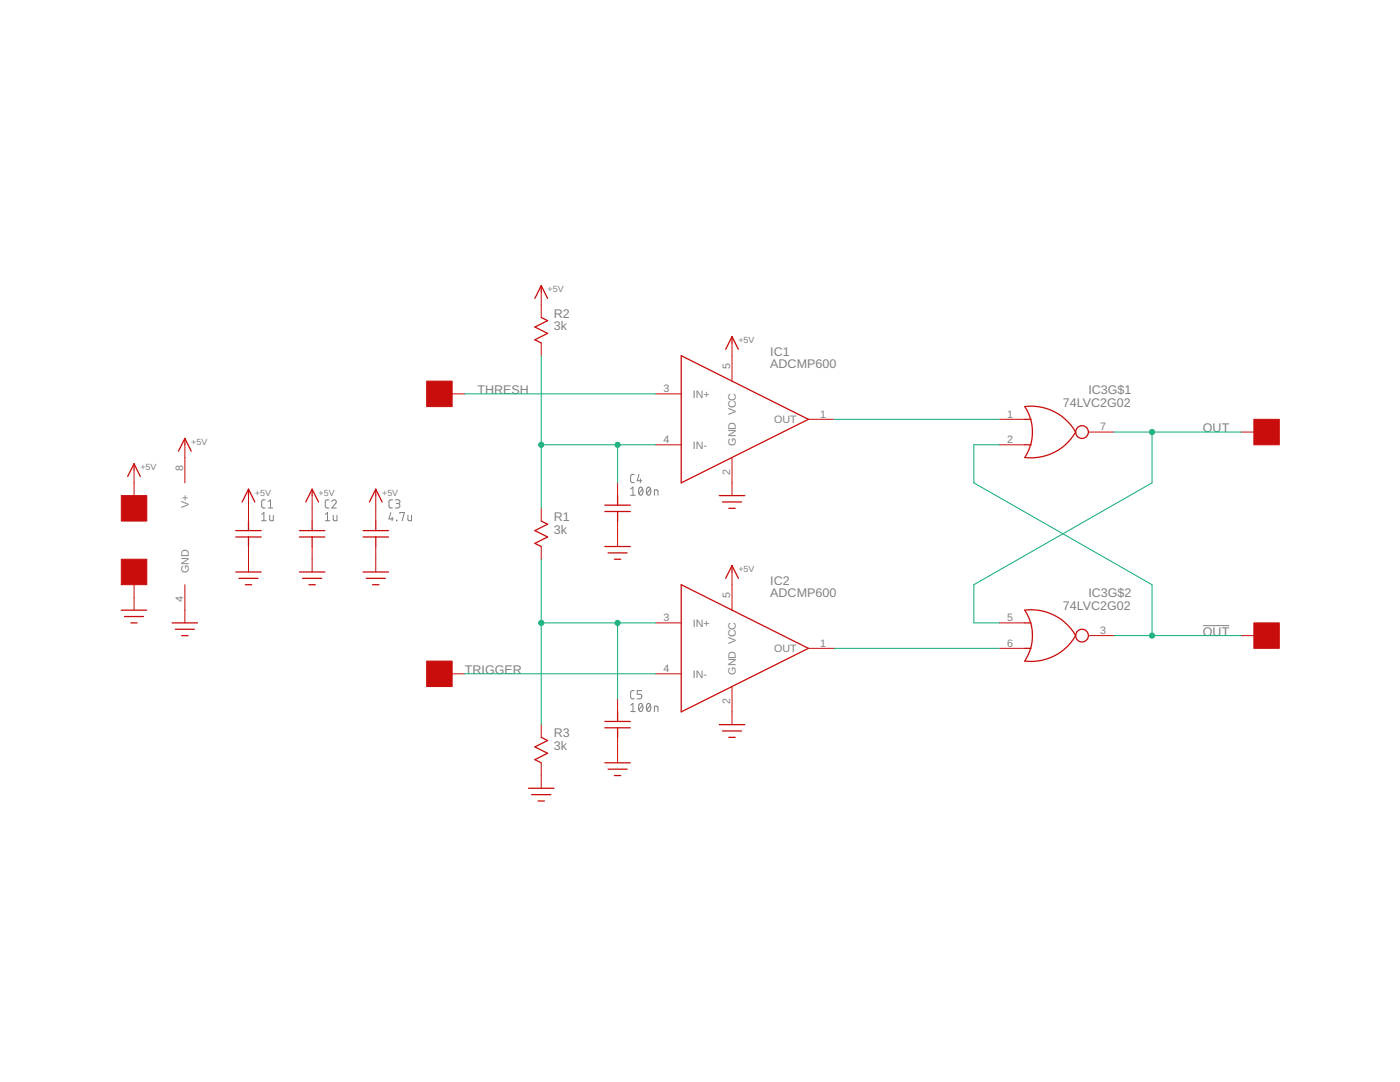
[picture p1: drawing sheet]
<svg xmlns="http://www.w3.org/2000/svg" width="279mm" height="216mm" viewBox="0 0 279 216" stroke-linecap="round" stroke-linejoin="round" font-family="sans-serif">
<g fill="none" stroke="#808080" stroke-width=".2">
<path d="M52.9 99.7l-.5 .1-.2 .3v1l.2 .2 .5 .1M65.6 99.7l-.5 .1-.2 .3v1l.2 .2 .5 .1M78.3 99.7l-.5 .1-.2 .3v1l.2 .2 .5 .1M78.9 99.7h.6a.36 .36 0 0 1 .3 .4 .36 .36 0 0 1-.3 .4h-.4M125.9 97.6l.4-.4v1.6M125.9 98.8h.9M126.6 94.7h-.5l-.2 .3 .1 1.2 .6 .1M127.5 94.7l-.3 1.2h.9M127.6 97.3l.3-.1a.95 .95 0 0 1 0 1.6 1.04 1.04 0 0 1-.3-1.5zM127.8 95.6v.7M128.2 97.6l-.7 .9M129.2 97.3l.2-.1a.95 .95 0 0 1 0 1.6 1.04 1.04 0 0 1-.2-1.5z"/>
<path d="M129.8 97.6l-.7 .9M130.6 98.8v-1.1l.7 .2v.9M52.2 102.6l.5-.3v1.6M52.2 103.9h.9M53.5 101.4h.9M53.5 100.1l.5-.4v1.7M53.8 102.8v.9l.3 .2h.4v-1.1M64.9 103.9h.9M64.9 102.6l.5-.3v1.6M66.2 100.1a.45 .45 0 0 1 .6-.4 .45 .45 0 0 1 .2 .8l-.8 .9h.9M66.5 102.8v.9l.3 .2h.4v-1.1M78 102.3l-.4 1.2h.9"/>
<path d="M78.3 103.2v.7M79.1 103.8l.1 .1zM79.4 100.5a.46 .46 0 0 1 .4 .4 .46 .46 0 0 1-.4 .5h-.5M79.8 102.4v-.1h.9l-.5 1.6M81.4 102.8v.9l.3 .2h.4v-1.1M126.6 137.8h-.5l-.2 .4 .1 1.1 .6 .1M128.1 137.8h-.9v.7h.5a.46 .46 0 0 1 .4 .5 .46 .46 0 0 1-.4 .4h-.5M240.1 124.8h5.2M125.9 140.7l.4-.3v1.6M125.9 142h.9M127.6 140.5l.3-.1a.95 .95 0 0 1 0 1.6 1.04 1.04 0 0 1-.3-1.5zM128.2 140.7l-.7 .9"/>
<path d="M129.2 140.5l.2-.1a.95 .95 0 0 1 0 1.6 1.04 1.04 0 0 1-.2-1.5zM129.8 140.7l-.7 .9M130.6 142v-1.1l.7 .1v1"/>
</g>
<g fill="none" stroke="#c90d0c" stroke-width=".2">
<path d="M108 58.3v5.1M87.7 78.6h5.1M108 68.4v2.6M130.9 78.6h5.1M146.1 68.4v7.7M26.8 93.8v7.6M36.9 88.8v7.6M49.6 98.9v5.1M62.3 98.9v5.1M75 98.9v5.1M123.3 96.4v2.5M130.9 88.8h5.1"/>
<path d="M146.1 91.3v7.6M161.3 83.7h5.1M199.4 88.8h5.1M199.4 83.7h5.1M217.2 86.2h5.1M247.7 86.2h5.1M26.8 114.1v7.7M36.9 116.7v7.6M49.6 109.1v5M62.3 109.1v5M75 109.1v5M108 101.4v2.6"/>
<path d="M108 109.1v2.5M123.3 104v5.1M146.1 114.1v7.7M87.7 134.5h5.1M123.3 139.5v2.5M130.9 124.3h5.1M130.9 134.5h5.1M146.1 137v7.6M161.3 129.4h5.1M199.4 124.3h5.1M199.4 129.4h5.1M217.2 126.8h5.1"/>
<path d="M247.7 126.8h5.1M108 144.6v2.5M108 152.2v5.1M123.3 147.1v5.1"/>
</g>
<g fill="none" stroke="#c90d0c" stroke-width=".25">
<path d="M108 57v1.3M108 57l-1.3 2.5M108 57l1.3 2.5M108 63.4l1.3 .6-2.6 1.3 2.6 1.2-2.6 1.3 1.3 .6M136 71l25.3 12.7-25.3 12.7zM146.1 67.2v1.2M146.1 67.2l-1.3 2.5M146.1 67.2l1.3 2.5M26.8 92.5v1.3M26.8 92.5l-1.3 2.6M26.8 92.5l1.2 2.6M36.9 87.5v1.3"/>
<path d="M36.9 87.5l-1.3 2.5M36.9 87.5l1.3 2.5M49.6 97.6v1.3M49.6 97.6l-1.3 2.6M49.6 97.6l1.3 2.6M62.3 97.6v1.3M62.3 97.6l-1.3 2.6M62.3 97.6l1.3 2.6M75 97.6v1.3M75 97.6l-1.3 2.6M75 97.6l1.3 2.6M123.3 98.9v1.9"/>
<path d="M143.6 98.9h5M204.5 81.1a10.2 10.2 0 0 1 10.2 5.1 10.3 10.3 0 0 1-10.2 5.1 9.2 9.2 0 0 0 0-10.2zM204.5 83.7h1.3M204.5 88.8h1.3M47.1 105.9h5M47.1 107.1h5M47.1 114.1h5M47.7 115.4h3.8M49 116.7h1.2M49.6 104v1.9M49.6 107.1v2M59.8 105.9h5"/>
<path d="M59.8 107.1h5M59.8 114.1h5M60.4 115.4h3.8M61.7 116.7h1.2M62.3 104v1.9M62.3 107.1v2M72.5 105.9h5M72.5 107.1h5M72.5 114.1h5M73.1 115.4h3.8M74.4 116.7h1.2M75 104v1.9"/>
<path d="M75 107.1v2M108 104l1.3 .6-2.6 1.3 2.6 1.2-2.6 1.3 1.3 .7M120.7 100.8h5.1M120.7 102.1h5.1M120.7 109.1h5.1M121.3 110.3h3.9M122.6 111.6h1.3M123.3 102.1v1.9M136 116.7l25.3 12.7-25.3 12.6zM144.2 100.2h3.8M145.5 101.4h1.2M146.1 112.9v1.2"/>
<path d="M146.1 112.9l-1.3 2.5M146.1 112.9l1.3 2.5M24.2 121.8h5.1M24.8 123h3.8M26.1 124.3h1.3M34.4 124.3h5M35 125.6h3.8M36.3 126.8h1.2M204.5 121.8a10.2 10.2 0 0 1 10.2 5 10.3 10.3 0 0 1-10.2 5.1 9.2 9.2 0 0 0 0-10.1zM204.5 124.3h1.3M204.5 129.4h1.3M105.5 157.3h5.1"/>
<path d="M106.1 158.6h3.8M107.4 159.8h1.2M108 147.1l1.3 .7-2.6 1.2 2.6 1.3-2.6 1.3 1.3 .6M120.7 144h5.1M120.7 145.2h5.1M120.7 152.2h5.1M121.3 153.5h3.9M122.6 154.7h1.3M123.3 142v2M123.3 145.2v1.9M143.6 144.6h5M144.2 145.9h3.8"/>
<path d="M145.5 147.1h1.2"/>
<circle cx="215.9" cy="86.2" r="1.27"/>
<circle cx="215.9" cy="126.8" r="1.27"/>
</g>
<g fill="#c90d0c" stroke="#c90d0c" stroke-width=".2">
<path d="M24.2 98.9h5.1v5.1h-5.1z"/>
<path d="M24.2 111.6h5.1v5.1h-5.1z"/>
<path d="M85.2 76.1h5v5h-5z"/>
<path d="M85.2 131.9h5v5.1h-5z"/>
<path d="M250.2 83.7h5.1v5.1h-5.1z"/>
<path d="M250.2 124.3h5.1v5.1h-5.1z"/>
</g>
<g fill="none" stroke="#0dab76" stroke-width=".2">
<path d="M92.8 78.6h38.1M108 71v30.4M108 88.8h22.9M123.3 88.8v7.6M166.4 83.7h33M199.4 88.8h-5v7.6l35.5 20.3v10.1M222.3 86.2h25.4M229.9 86.2v10.2l-35.5 20.3v7.6h5M108 111.6v33M92.8 134.5h38.1M108 124.3h22.9M123.3 124.3v15.2"/>
<path d="M166.4 129.4h33M222.3 126.8h25.4"/>
</g>
<g fill="#0dab76" stroke="#0dab76" stroke-width=".2">
<circle cx="108" cy="88.8" r=".51"/>
<circle cx="123.3" cy="88.8" r=".51"/>
<circle cx="108" cy="124.3" r=".51"/>
<circle cx="123.3" cy="124.3" r=".51"/>
<circle cx="229.9" cy="126.8" r=".51"/>
<circle cx="229.9" cy="86.2" r=".51"/>
</g>
<g font-size="2.5" fill="#808080">
<text x="110.5" y="65.9">3k</text>
<text x="110.5" y="63.4">R2</text>
<text x="153.7" y="71">IC1</text>
<text x="153.7" y="73.5">ADCMP600</text>
<text x="95.3" y="78.6">THRESH</text>
<text x="212.1" y="81.1">74LVC2G02</text>
<text x="217.2" y="78.6">IC3G$1</text>
<text x="240.1" y="86.2">OUT</text>
<text x="110.5" y="106.5">3k</text>
<text x="110.5" y="104">R1</text>
<text x="153.7" y="119.2">ADCMP600</text>
<text x="153.7" y="116.7">IC2</text>
<text x="217.2" y="119.2">IC3G$2</text>
<text x="212.1" y="121.7">74LVC2G02</text>
<text x="240.1" y="126.8">OUT</text>
<text x="92.8" y="134.4">TRIGGER</text>
<text x="110.5" y="149.7">3k</text>
<text x="110.5" y="147.1">R3</text>
</g>
<g font-size="2.1" fill="#808080">
<text x="145.7" y="73.7" transform="rotate(-90 145.7 73.7)">5</text>
<text x="132.4" y="78.2">3</text>
<text x="138.3" y="79.3">IN+</text>
<text x="163.7" y="83.3">1</text>
<text x="201" y="83.3">1</text>
<text x="132.4" y="88.4">4</text>
<text x="138.3" y="89.5">IN-</text>
<text x="146.9" y="88.9" transform="rotate(-90 146.9 88.9)">GND VCC</text>
<text x="154.5" y="84.4">OUT</text>
<text x="201" y="88.4">2</text>
<text x="219.5" y="85.8">7</text>
<text x="36.5" y="94" transform="rotate(-90 36.5 94)">8</text>
<text x="145.7" y="94.8" transform="rotate(-90 145.7 94.8)">2</text>
<text x="37.7" y="101.4" transform="rotate(-90 37.7 101.4)">V+</text>
<text x="37.7" y="114.3" transform="rotate(-90 37.7 114.3)">GND</text>
<text x="145.7" y="119.4" transform="rotate(-90 145.7 119.4)">5</text>
<text x="36.5" y="120.2" transform="rotate(-90 36.5 120.2)">4</text>
<text x="132.4" y="123.9">3</text>
<text x="138.3" y="125">IN+</text>
<text x="201" y="123.9">5</text>
<text x="154.5" y="130.1">OUT</text>
<text x="163.7" y="129">1</text>
<text x="201" y="129">6</text>
<text x="219.5" y="126.5">3</text>
<text x="132.4" y="134.1">4</text>
<text x="138.3" y="135.2">IN-</text>
<text x="146.9" y="134.6" transform="rotate(-90 146.9 134.6)">GND VCC</text>
<text x="145.7" y="140.5" transform="rotate(-90 145.7 140.5)">2</text>
</g>
<g font-size="1.8" fill="#808080">
<text x="109.3" y="58.3">+5V</text>
<text x="147.4" y="68.4">+5V</text>
<text x="38.2" y="88.7">+5V</text>
<text x="28" y="93.8">+5V</text>
<text x="50.9" y="98.9">+5V</text>
<text x="63.6" y="98.9">+5V</text>
<text x="76.3" y="98.9">+5V</text>
<text x="147.4" y="114.1">+5V</text>
</g>
</svg>
